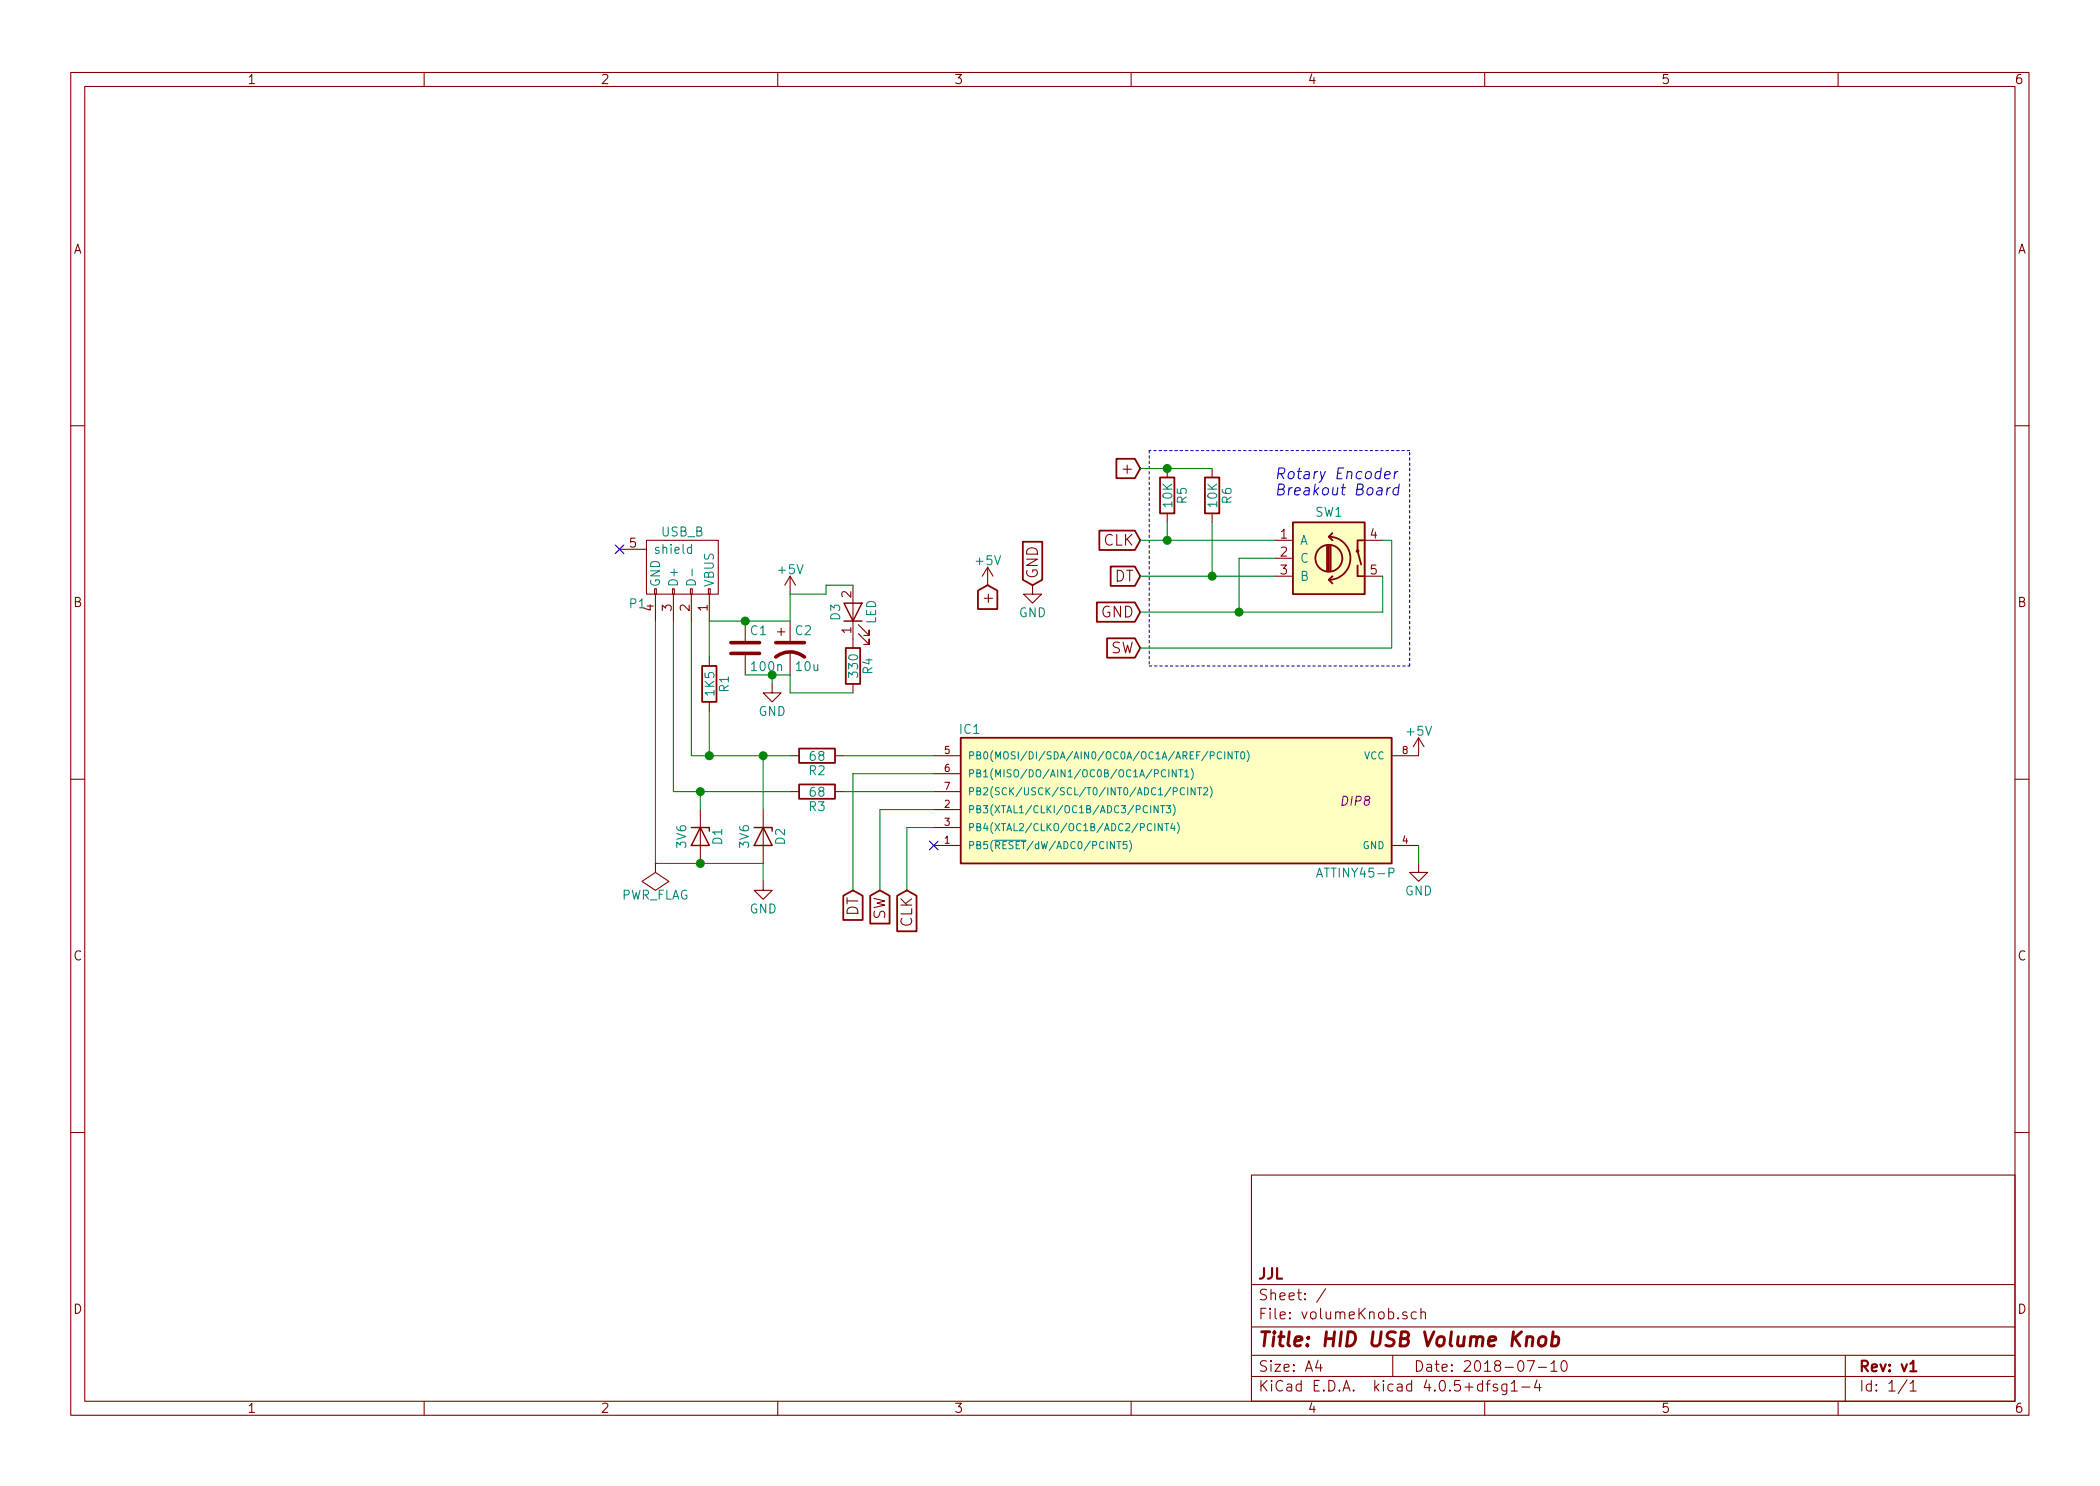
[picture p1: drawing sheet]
EESchema Schematic File Version 2
LIBS:power
LIBS:device
LIBS:transistors
LIBS:conn
LIBS:linear
LIBS:regul
LIBS:74xx
LIBS:cmos4000
LIBS:adc-dac
LIBS:memory
LIBS:xilinx
LIBS:microcontrollers
LIBS:dsp
LIBS:microchip
LIBS:analog_switches
LIBS:motorola
LIBS:texas
LIBS:intel
LIBS:audio
LIBS:interface
LIBS:digital-audio
LIBS:philips
LIBS:display
LIBS:cypress
LIBS:siliconi
LIBS:opto
LIBS:atmel
LIBS:contrib
LIBS:valves
LIBS:volumeKnob-cache
EELAYER 25 0
EELAYER END
$Descr A4 11693 8268
encoding utf-8
Sheet 1 1
Title "HID USB Volume Knob"
Date "2018-07-10"
Rev "v1"
Comp "JJL"
Comment1 ""
Comment2 ""
Comment3 ""
Comment4 ""
$EndDescr
$Comp
L ATTINY45-P IC1
U 1 1
P 6550 4450
F 0 "IC1" H 5400 4850 50  0000 C CNN
F 1 "ATTINY45-P" H 7550 4050 50  0000 C CNN
F 2 "DIP8" H 7550 4450 50  0000 C CIN
F 3 "" H 6550 4450 50  0000 C CNN
	1    6550 4450
	1    0    0    -1  
$EndComp
$Comp
L USB_B P1
U 1 1
P 3750 3150
F 0 "P1" H 3950 2950 50  0000 C CNN
F 1 "USB_B" H 3700 3350 50  0000 C CNN
F 2 "" V 3700 3050 50  0000 C CNN
F 3 "" V 3700 3050 50  0000 C CNN
	1    3750 3150
	-1   0    0    -1  
$EndComp
$Comp
L D_Zener D2
U 1 1
P 4250 4650
F 0 "D2" H 4250 4750 50  0000 C CNN
F 1 "3V6" H 4250 4550 50  0000 C CNN
F 2 "" H 4250 4650 50  0000 C CNN
F 3 "" H 4250 4650 50  0000 C CNN
	1    4250 4650
	0    1    1    0   
$EndComp
$Comp
L D_Zener D1
U 1 1
P 3900 4650
F 0 "D1" H 3900 4750 50  0000 C CNN
F 1 "3V6" H 3900 4550 50  0000 C CNN
F 2 "" H 3900 4650 50  0000 C CNN
F 3 "" H 3900 4650 50  0000 C CNN
	1    3900 4650
	0    1    1    0   
$EndComp
$Comp
L R R1
U 1 1
P 3950 3800
F 0 "R1" V 4030 3800 50  0000 C CNN
F 1 "1K5" V 3950 3800 50  0000 C CNN
F 2 "" V 3880 3800 50  0000 C CNN
F 3 "" H 3950 3800 50  0000 C CNN
	1    3950 3800
	1    0    0    -1  
$EndComp
$Comp
L R R2
U 1 1
P 4550 4200
F 0 "R2" V 4630 4200 50  0000 C CNN
F 1 "68" V 4550 4200 50  0000 C CNN
F 2 "" V 4480 4200 50  0000 C CNN
F 3 "" H 4550 4200 50  0000 C CNN
	1    4550 4200
	0    1    1    0   
$EndComp
$Comp
L R R3
U 1 1
P 4550 4400
F 0 "R3" V 4630 4400 50  0000 C CNN
F 1 "68" V 4550 4400 50  0000 C CNN
F 2 "" V 4480 4400 50  0000 C CNN
F 3 "" H 4550 4400 50  0000 C CNN
	1    4550 4400
	0    1    1    0   
$EndComp
$Comp
L C C1
U 1 1
P 4150 3600
F 0 "C1" H 4175 3700 50  0000 L CNN
F 1 "100n" H 4175 3500 50  0000 L CNN
F 2 "" H 4188 3450 50  0000 C CNN
F 3 "" H 4150 3600 50  0000 C CNN
	1    4150 3600
	1    0    0    -1  
$EndComp
$Comp
L CP1 C2
U 1 1
P 4400 3600
F 0 "C2" H 4425 3700 50  0000 L CNN
F 1 "10u" H 4425 3500 50  0000 L CNN
F 2 "" H 4400 3600 50  0000 C CNN
F 3 "" H 4400 3600 50  0000 C CNN
	1    4400 3600
	1    0    0    -1  
$EndComp
$Comp
L Rotary_Encoder_Switch SW1
U 1 1
P 7400 3100
F 0 "SW1" H 7400 3360 50  0000 C CNN
F 1 "Rotary_Encoder_Switch" H 7350 3500 50  0001 C CNN
F 2 "" H 7300 3260 50  0001 C CNN
F 3 "" H 7400 3360 50  0001 C CNN
	1    7400 3100
	1    0    0    -1  
$EndComp
$Comp
L GND #PWR01
U 1 1
P 7900 4800
F 0 "#PWR01" H 7900 4550 50  0001 C CNN
F 1 "GND" H 7900 4650 50  0000 C CNN
F 2 "" H 7900 4800 50  0000 C CNN
F 3 "" H 7900 4800 50  0000 C CNN
	1    7900 4800
	1    0    0    -1  
$EndComp
$Comp
L +5V #PWR02
U 1 1
P 4400 3300
F 0 "#PWR02" H 4400 3150 50  0001 C CNN
F 1 "+5V" H 4400 3440 50  0000 C CNN
F 2 "" H 4400 3300 50  0000 C CNN
F 3 "" H 4400 3300 50  0000 C CNN
	1    4400 3300
	1    0    0    -1  
$EndComp
$Comp
L GND #PWR03
U 1 1
P 4250 4900
F 0 "#PWR03" H 4250 4650 50  0001 C CNN
F 1 "GND" H 4250 4750 50  0000 C CNN
F 2 "" H 4250 4900 50  0000 C CNN
F 3 "" H 4250 4900 50  0000 C CNN
	1    4250 4900
	1    0    0    -1  
$EndComp
$Comp
L GND #PWR04
U 1 1
P 4300 3800
F 0 "#PWR04" H 4300 3550 50  0001 C CNN
F 1 "GND" H 4300 3650 50  0000 C CNN
F 2 "" H 4300 3800 50  0000 C CNN
F 3 "" H 4300 3800 50  0000 C CNN
	1    4300 3800
	1    0    0    -1  
$EndComp
$Comp
L +5V #PWR05
U 1 1
P 7900 4200
F 0 "#PWR05" H 7900 4050 50  0001 C CNN
F 1 "+5V" H 7900 4340 50  0000 C CNN
F 2 "" H 7900 4200 50  0000 C CNN
F 3 "" H 7900 4200 50  0000 C CNN
	1    7900 4200
	1    0    0    -1  
$EndComp
Text GLabel 6350 3000 0    60   Input ~ 0
CLK
Text GLabel 6350 3200 0    60   Input ~ 0
DT
Text GLabel 6350 3600 0    60   Input ~ 0
SW
Text GLabel 6350 2600 0    60   Input ~ 0
+
Text GLabel 6350 3400 0    60   Input ~ 0
GND
$Comp
L R R5
U 1 1
P 6500 2750
F 0 "R5" V 6580 2750 50  0000 C CNN
F 1 "10K" V 6500 2750 50  0000 C CNN
F 2 "" V 6430 2750 50  0000 C CNN
F 3 "" H 6500 2750 50  0000 C CNN
	1    6500 2750
	1    0    0    -1  
$EndComp
$Comp
L R R6
U 1 1
P 6750 2750
F 0 "R6" V 6830 2750 50  0000 C CNN
F 1 "10K" V 6750 2750 50  0000 C CNN
F 2 "" V 6680 2750 50  0000 C CNN
F 3 "" H 6750 2750 50  0000 C CNN
	1    6750 2750
	1    0    0    -1  
$EndComp
Text Notes 7100 2750 0    60   Italic 0
Rotary Encoder\nBreakout Board
Text GLabel 5050 4950 3    60   Input ~ 0
CLK
Text GLabel 4750 4950 3    60   Input ~ 0
DT
Wire Wire Line
	3750 3450 3750 4400
Wire Wire Line
	3850 3450 3850 4200
Wire Wire Line
	3900 4400 3900 4500
Connection ~ 3900 4400
Wire Wire Line
	4250 4500 4250 4200
Connection ~ 4250 4200
Wire Wire Line
	3650 3450 3650 4800
Wire Wire Line
	3650 4800 4250 4800
Connection ~ 3900 4800
Wire Wire Line
	4250 4800 4250 4900
Wire Wire Line
	3950 3450 4400 3450
Wire Wire Line
	4400 3450 4400 3300
Wire Wire Line
	4400 3750 4150 3750
Wire Wire Line
	4300 3800 4300 3750
Connection ~ 4300 3750
Wire Wire Line
	3950 3950 3950 4200
Connection ~ 3950 4200
Wire Wire Line
	3950 3650 3950 3450
Connection ~ 6500 3000
Wire Wire Line
	6500 3000 6500 2900
Connection ~ 6500 2600
Wire Wire Line
	6750 2900 6750 3200
Connection ~ 6750 3200
Wire Wire Line
	7100 3100 6900 3100
Wire Wire Line
	6900 3100 6900 3400
Wire Wire Line
	7700 3400 7700 3200
Connection ~ 6900 3400
Wire Wire Line
	7700 3000 7750 3000
Wire Wire Line
	7750 3000 7750 3600
Wire Notes Line
	6400 2500 6400 3700
Wire Notes Line
	6400 3700 7850 3700
Wire Notes Line
	7850 3700 7850 2500
Wire Notes Line
	7850 2500 6400 2500
Wire Wire Line
	6350 2600 6750 2600
Wire Wire Line
	6350 3000 7100 3000
Wire Wire Line
	6350 3200 7100 3200
Wire Wire Line
	6350 3400 7700 3400
Wire Wire Line
	7750 3600 6350 3600
Wire Wire Line
	4750 4300 5200 4300
Wire Wire Line
	5200 4200 4700 4200
Wire Wire Line
	3850 4200 4400 4200
Wire Wire Line
	4700 4400 5200 4400
Wire Wire Line
	3750 4400 4400 4400
Wire Wire Line
	4750 4300 4750 4950
Wire Wire Line
	4900 4500 5200 4500
Text GLabel 4900 4950 3    60   Input ~ 0
SW
Wire Wire Line
	4900 4500 4900 4950
Wire Wire Line
	5200 4600 5050 4600
Wire Wire Line
	5050 4600 5050 4950
Text GLabel 5500 3250 3    60   Input ~ 0
+
Text GLabel 5750 3250 1    60   Input ~ 0
GND
$Comp
L +5V #PWR06
U 1 1
P 5500 3250
F 0 "#PWR06" H 5500 3100 50  0001 C CNN
F 1 "+5V" H 5500 3390 50  0000 C CNN
F 2 "" H 5500 3250 50  0000 C CNN
F 3 "" H 5500 3250 50  0000 C CNN
	1    5500 3250
	1    0    0    -1  
$EndComp
$Comp
L GND #PWR07
U 1 1
P 5750 3250
F 0 "#PWR07" H 5750 3000 50  0001 C CNN
F 1 "GND" H 5750 3100 50  0000 C CNN
F 2 "" H 5750 3250 50  0000 C CNN
F 3 "" H 5750 3250 50  0000 C CNN
	1    5750 3250
	1    0    0    -1  
$EndComp
$Comp
L LED D3
U 1 1
P 4750 3400
F 0 "D3" H 4750 3500 50  0000 C CNN
F 1 "LED" H 4750 3300 50  0000 C CNN
F 2 "" H 4750 3400 50  0000 C CNN
F 3 "" H 4750 3400 50  0000 C CNN
	1    4750 3400
	0    -1   -1   0   
$EndComp
$Comp
L R R4
U 1 1
P 4750 3700
F 0 "R4" V 4830 3700 50  0000 C CNN
F 1 "330" V 4750 3700 50  0000 C CNN
F 2 "" V 4680 3700 50  0000 C CNN
F 3 "" H 4750 3700 50  0000 C CNN
	1    4750 3700
	1    0    0    -1  
$EndComp
Wire Wire Line
	4400 3300 4600 3300
Wire Wire Line
	4600 3300 4600 3250
Wire Wire Line
	4600 3250 4750 3250
Wire Wire Line
	4750 3850 4400 3850
Wire Wire Line
	4400 3850 4400 3750
Connection ~ 4150 3450
NoConn ~ 3450 3050
NoConn ~ 5200 4700
Wire Wire Line
	7900 4700 7900 4800
$Comp
L PWR_FLAG #FLG08
U 1 1
P 3650 4800
F 0 "#FLG08" H 3650 4895 50  0001 C CNN
F 1 "PWR_FLAG" H 3650 4980 50  0000 C CNN
F 2 "" H 3650 4800 50  0000 C CNN
F 3 "" H 3650 4800 50  0000 C CNN
	1    3650 4800
	-1   0    0    1   
$EndComp
$EndSCHEMATC
